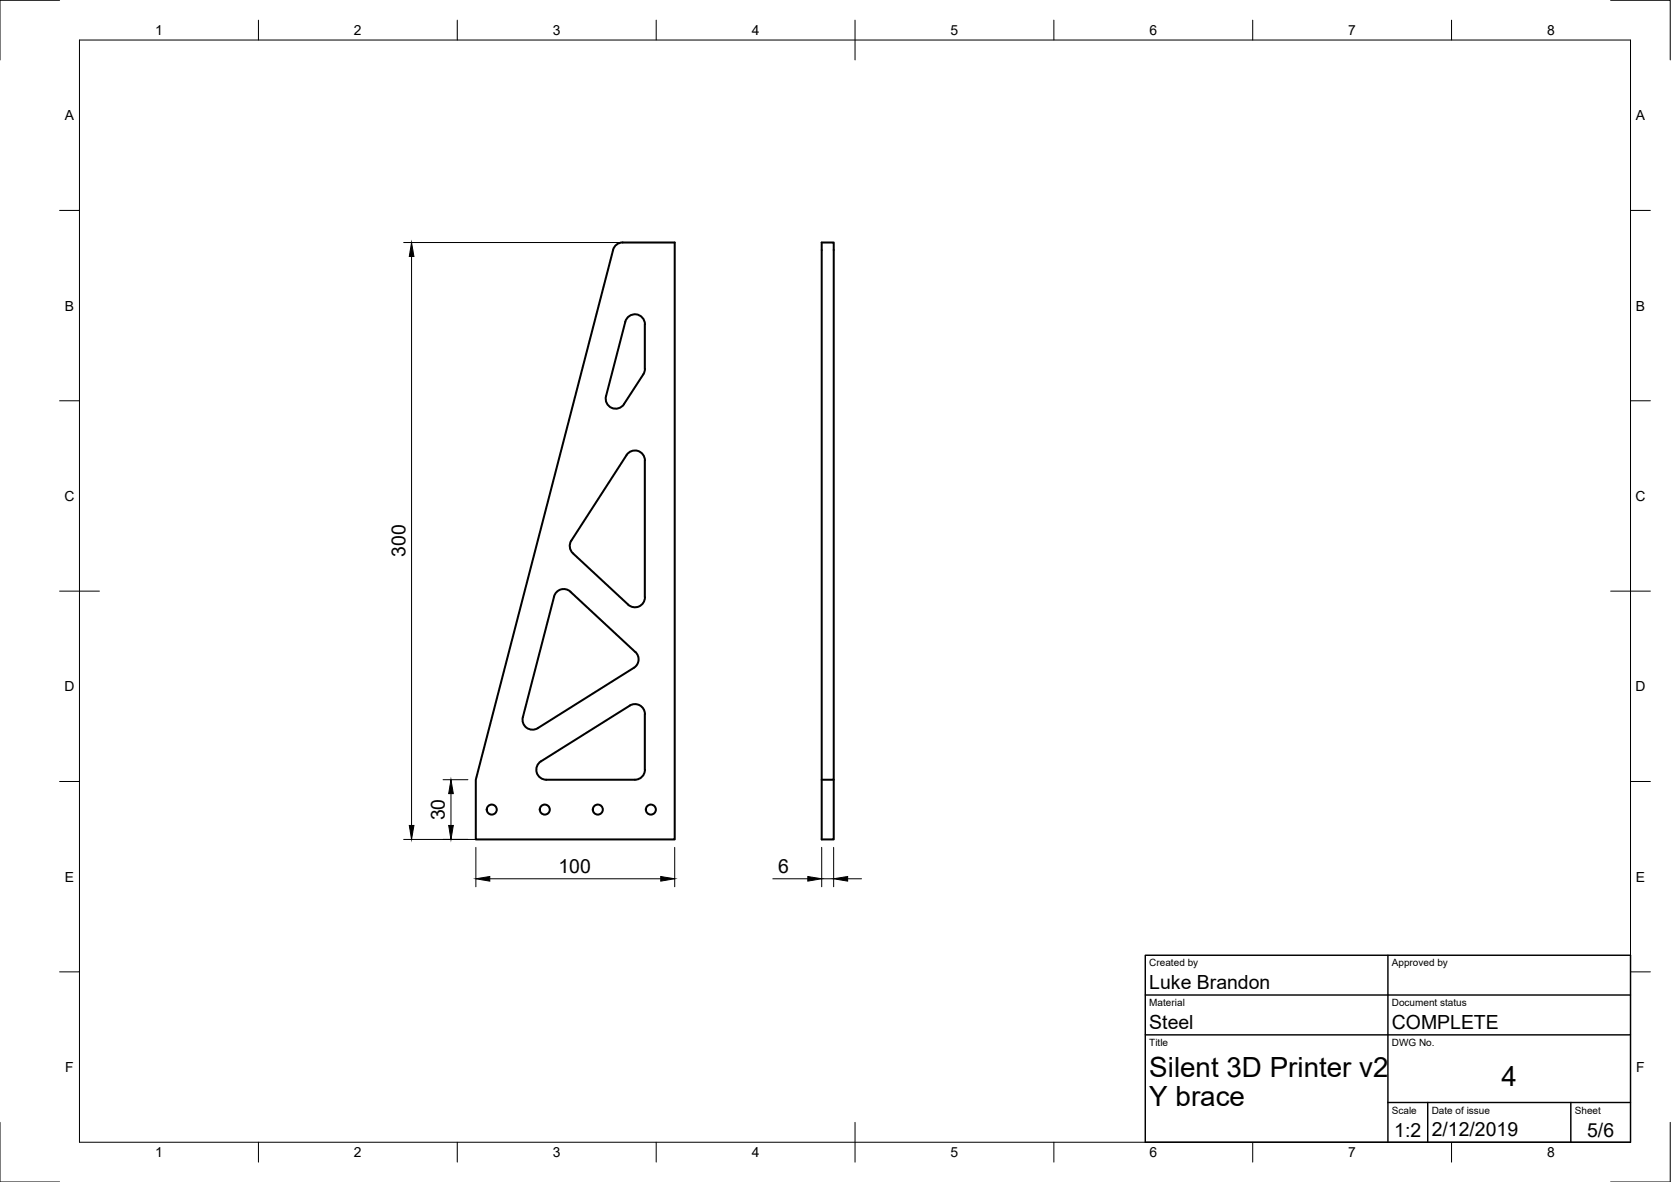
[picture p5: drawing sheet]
<svg xmlns="http://www.w3.org/2000/svg" width="420mm" height="297mm" viewBox="0 0 420 297" stroke-linecap="round" stroke-linejoin="round" font-family="sans-serif">
<!-- layer: Visible -->
<g fill="none" stroke="#000" stroke-width=".51">
<path d="M156.6 60.9h13.1v150.1h-50.1v-15.1l34.6-133.1M156.6 60.9a2.51 2.51 0 0 0-2.4 1.9M157.2 80.9a2.51 2.51 0 0 1 2.8-1.9 2.51 2.51 0 0 1 2.2 2.5M157.2 80.9l-4.8 18.7a2.51 2.51 0 0 0 1.4 2.9 2.51 2.51 0 0 0 3.1-.9l4.9-7.5M162.1 81.5v11.2M162.2 92.7l-.4 1.4M162.1 115.7v34.4M162.2 115.7a2.51 2.51 0 0 0-1.8-2.4 2.51 2.51 0 0 0-2.9 1.1l-13.8 21.5a2.49 2.49 0 0 0 .4 3.1l13.8 12.9a2.5 2.5 0 0 0 2.8 .5 2.5 2.5 0 0 0 1.5-2.3M140.1 148.6a2.51 2.51 0 0 1 3.3 .1l16.4 15.2a2.5 2.5 0 0 1-.4 3.9l-24.2 15.2a2.5 2.5 0 0 1-2.8-.1 2.5 2.5 0 0 1-.9-2.7l7.8-30.3zM162.1 179.5v13.9M162.2 179.4a2.51 2.51 0 0 0-3.9-2.1l-22.3 14M136 191.3a2.51 2.51 0 0 0-1.1 2.8 2.51 2.51 0 0 0 2.5 1.8h22.2a2.51 2.51 0 0 0 2.6-2.5"/>
<path d="M206.6 195.9h3v-135h-3v150.1h3v-15.1"/>
<circle cx="123.6" cy="203.5" r="1.26"/>
<circle cx="137" cy="203.5" r="1.26"/>
<circle cx="150.3" cy="203.5" r="1.26"/>
<circle cx="163.7" cy="203.5" r="1.26"/>
</g>
<!-- layer: Border -->
<g fill="none" stroke="#000" stroke-width=".25">
<path d="M15 .1h-15v15M20 10.1h390v276.9h-390zM65 5.1v5M115 5.1v5M165 5.1v5M215 5.1v10M265 5.1v5M315 5.1v5M365 5.1v5M405 .1h15v15M15 52.9h5M410 52.9h5"/>
<path d="M15 100.7h5M410 100.7h5M15 148.6h10M405 148.6h10M15 196.4h5M410 196.4h5M15 244.2h5M410 244.2h5M0 282.1v14.9h15M65 287v5M115 287v5M165 287v5"/>
<path d="M215 282.1v9.9M265 287v5M315 287v5M365 287v5M420 282.1v14.9h-15"/>
</g>
<!-- layer: TitleBlock -->
<path d="M288 240.1h122v46.9h-122zM288 250h122M349 240.1v46.9M288 260.1h122M349 277.1h61M359 277.1v9.9M395 277.1v9.9" fill="none" stroke="#000" stroke-width=".36"/>
<!-- layer: Dimensions -->
<g fill="none" stroke="#000" stroke-width=".25">
<path d="M101.5 60.9h66.1M103.5 64.5v142.9M111.4 195.9h6.2M113.4 199.4v8M101.5 211h66.1M119.7 212.9v9.9M169.7 212.9v9.9M206.6 212.9v9.9M209.6 212.9v9.9M123.1 220.8h43M194.3 220.8h8.8M206.6 220.8h3"/>
<path d="M213.1 220.8h3.5"/>
</g>
<path d="M103.5 60.9l.6 3.6h-1.2zM113.4 195.9l.6 3.5h-1.2zM102.9 207.4h1.2l-.6 3.6zM112.8 207.4h1.2l-.6 3.6zM119.7 220.8l3.4-.5v1.1zM166.1 220.3l3.6 .5-3.6 .6zM203.1 220.3l3.5 .5-3.5 .6zM209.6 220.8l3.5-.5v1.1z" fill="#000" stroke="#000" stroke-width=".25"/>
<g font-size="7">
<text x="289" y="270.6">Silent 3D Printer v2</text>
<text x="377.5" y="273">4</text>
<text x="289" y="278.1">Y brace</text>
</g>
<g font-size="4.9">
<text x="101.9" y="140" transform="rotate(-90 101.9 140)">300</text>
<text x="111.8" y="206.1" transform="rotate(-90 111.8 206.1)">30</text>
<text x="140.4" y="219.3">100</text>
<text x="195.6" y="219.3">6</text>
<text x="289" y="248.5">Luke Brandon</text>
<text x="289" y="258.6">Steel</text>
<text x="350" y="258.6">COMPLETE</text>
<text x="350.6" y="285.7">1:2</text>
<text x="360" y="285.5">2/12/2019</text>
<text x="399.1" y="285.7">5/6</text>
</g>
<g font-size="3.5">
<text x="39" y="8.8">1</text>
<text x="89" y="8.8">2</text>
<text x="139" y="8.8">3</text>
<text x="189" y="8.8">4</text>
<text x="239" y="8.8">5</text>
<text x="289" y="8.8">6</text>
<text x="339" y="8.8">7</text>
<text x="389" y="8.8">8</text>
<text x="16.3" y="30.2">A</text>
<text x="411.3" y="30.2">A</text>
<text x="16.3" y="78">B</text>
<text x="411.3" y="78">B</text>
<text x="16.2" y="125.9">C</text>
<text x="411.2" y="125.9">C</text>
<text x="16.2" y="173.7">D</text>
<text x="411.2" y="173.7">D</text>
<text x="16.3" y="221.6">E</text>
<text x="411.3" y="221.6">E</text>
<text x="16.4" y="269.4">F</text>
<text x="411.4" y="269.4">F</text>
<text x="39" y="290.8">1</text>
<text x="89" y="290.8">2</text>
<text x="139" y="290.8">3</text>
<text x="189" y="290.8">4</text>
<text x="239" y="290.8">5</text>
<text x="289" y="290.8">6</text>
<text x="339" y="290.8">7</text>
<text x="389" y="290.8">8</text>
</g>
<g font-size="2.5">
<text x="289" y="242.9">Created by</text>
<text x="350" y="242.9">Approved by</text>
<text x="289" y="252.8">Material</text>
<text x="350" y="252.8">Document status</text>
<text x="289" y="262.9">Title</text>
<text x="350" y="262.9">DWG No.</text>
<text x="350" y="279.9">Scale</text>
<text x="360" y="279.9">Date of issue</text>
<text x="396" y="279.9">Sheet</text>
</g>
</svg>
